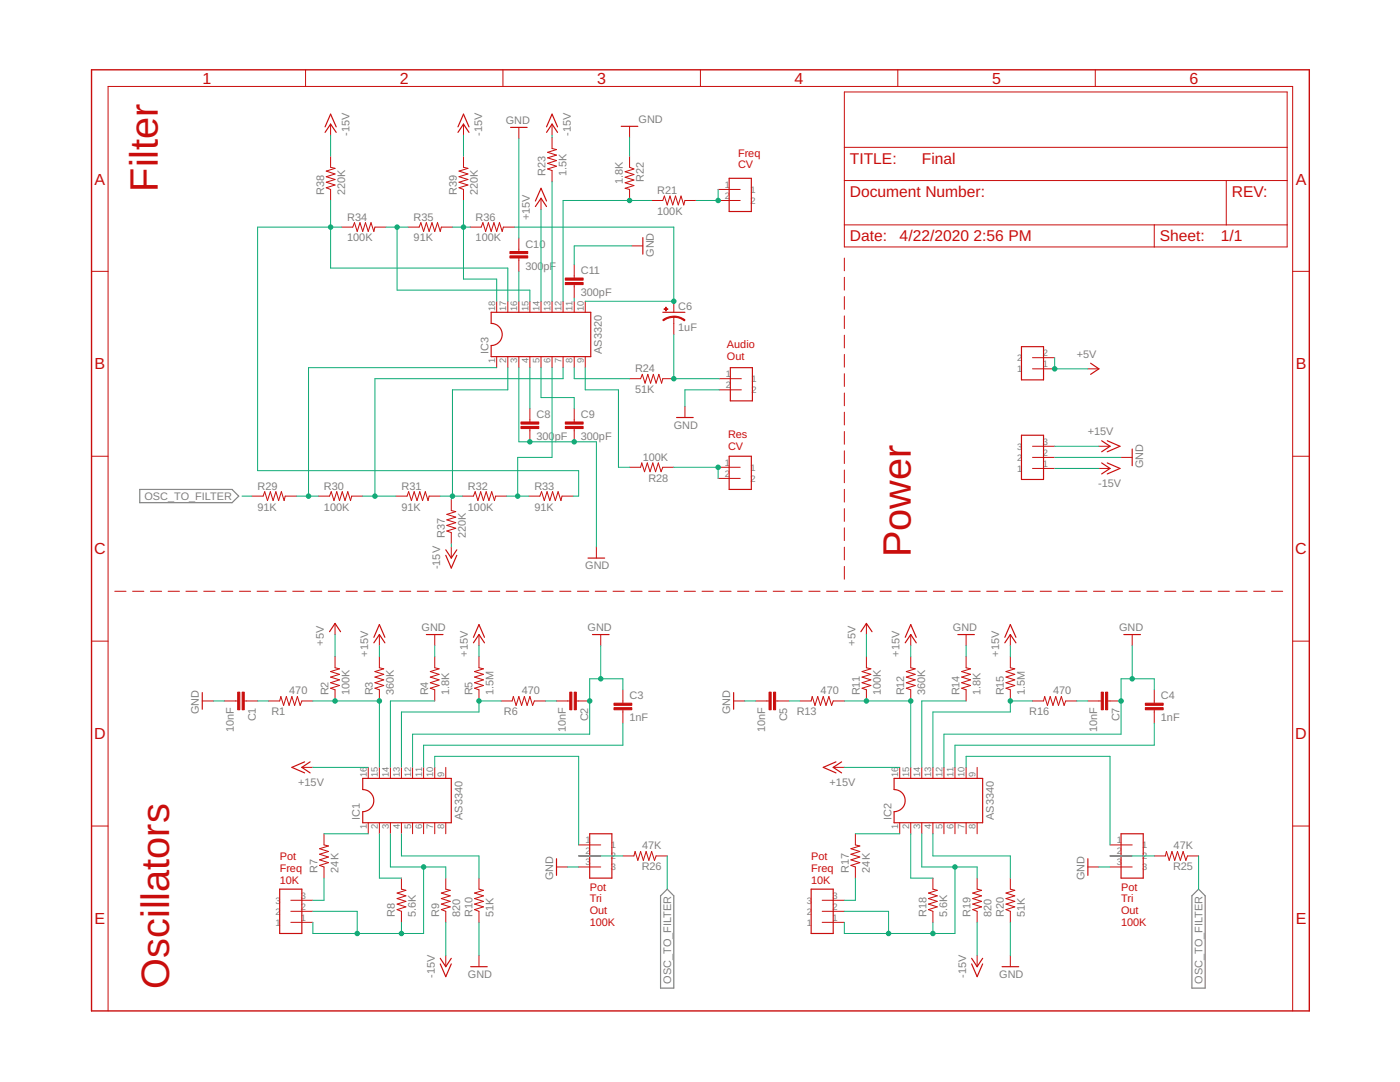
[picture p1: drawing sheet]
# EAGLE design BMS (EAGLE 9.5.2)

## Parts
C1  10nF  COMPONENT_CAP-0805  [0805]
C2  10nF  COMPONENT_CAP-0805  [0805]
C3  1nF  COMPONENT_CAP-0805  [0805]
C4  1nF  COMPONENT_CAP-0805  [0805]
C5  10nF  COMPONENT_CAP-0805  [0805]
C6  1uF  COMPONENT_CAP_POL-6.3MM  [CAP_RADIAL_CAN_10MM]
C7  10nF  COMPONENT_CAP-0805  [0805]
C8  300pF  COMPONENT_CAP-0805  [0805]
C9  300pF  COMPONENT_CAP-0805  [0805]
C10  300pF  COMPONENT_CAP-0805  [0805]
C11  300pF  COMPONENT_CAP-0805  [0805]
IC1  AS3340  DIL16S  [SOCKET-16]
IC2  AS3340  DIL16S  [SOCKET-16]
IC3  AS3320  DIL18S  [SOCKET-18]
R1  470  COMPONENT_RESISTOR-0805  [0805]
R2  100K  COMPONENT_RESISTOR-0805  [0805]
R3  360K  COMPONENT_RESISTOR-0805  [0805]
R4  1.8K  COMPONENT_RESISTOR-0805  [0805]
R5  1.5M  COMPONENT_RESISTOR-0805  [0805]
R6  470  COMPONENT_RESISTOR-0805  [0805]
R7  24K  COMPONENT_RESISTOR-0805  [0805]
R8  5.6K  COMPONENT_RESISTOR-0805  [0805]
R9  820  COMPONENT_RESISTOR-0805  [0805]
R10  51K  COMPONENT_RESISTOR-0805  [0805]
R11  100K  COMPONENT_RESISTOR-0805  [0805]
R12  360K  COMPONENT_RESISTOR-0805  [0805]
R13  470  COMPONENT_RESISTOR-0805  [0805]
R14  1.8K  COMPONENT_RESISTOR-0805  [0805]
R15  1.5M  COMPONENT_RESISTOR-0805  [0805]
R16  470  COMPONENT_RESISTOR-0805  [0805]
R17  24K  COMPONENT_RESISTOR-0805  [0805]
R18  5.6K  COMPONENT_RESISTOR-0805  [0805]
R19  820  COMPONENT_RESISTOR-0805  [0805]
R20  51K  COMPONENT_RESISTOR-0805  [0805]
R21  100K  COMPONENT_RESISTOR-0805  [0805]
R22  1.8K  COMPONENT_RESISTOR-0805  [0805]
R23  1.5K  COMPONENT_RESISTOR-0805  [0805]
R24  51K  COMPONENT_RESISTOR-0805  [0805]
R25  47K  COMPONENT_RESISTOR-0805  [0805]
R26  47K  COMPONENT_RESISTOR-0805  [0805]
R28  100K  COMPONENT_RESISTOR-0805  [0805]
R29  91K  COMPONENT_RESISTOR-0805  [0805]
R30  100K  COMPONENT_RESISTOR-0805  [0805]
R31  91K  COMPONENT_RESISTOR-0805  [0805]
R32  100K  COMPONENT_RESISTOR-0805  [0805]
R33  91K  COMPONENT_RESISTOR-0805  [0805]
R34  100K  COMPONENT_RESISTOR-0805  [0805]
R35  91K  COMPONENT_RESISTOR-0805  [0805]
R36  100K  COMPONENT_RESISTOR-0805  [0805]
R37  220K  COMPONENT_RESISTOR-0805  [0805]
R38  220K  COMPONENT_RESISTOR-0805  [0805]
R39  220K  COMPONENT_RESISTOR-0805  [0805]
U$1  HEADER-3-VERTICAL  [HEADER-3-VERTICAL]
U$2  HEADER-2-VERTICAL  [HEADER-2-VERTICAL]
U$3  HEADER-2-VERTICAL  [HEADER-2-VERTICAL]
U$4  HEADER-3-VERTICAL  [HEADER-3-VERTICAL]
U$6  HEADER-3-VERTICAL  [HEADER-3-VERTICAL]
U$8  HEADER-3-VERTICAL  [HEADER-3-VERTICAL]
U$10  HEADER-3-VERTICAL  [HEADER-3-VERTICAL]
U$13  HEADER-2-VERTICAL  [HEADER-2-VERTICAL]
U$14  HEADER-2-VERTICAL  [HEADER-2-VERTICAL]

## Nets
+5V: R2.2 R11.2 U$3.1 U$3.2
+15V: IC1.16 IC2.16 IC3.14 R3.2 R5.2 R12.2 R15.2 U$6.3
-15V: R9.1 R19.1 R23.2 R37.1 R38.2 R39.2 U$6.1
GND: C1.2 C2.1 C3.1 C4.1 C5.2 C7.1 C8.2 C9.2 C10.1 C11.1 IC1.12 IC2.12 IC3.3 R4.2 R10.1 R14.2 R20.1 R22.1 U$4.3 U$6.2 U$10.3 U$14.2
N$1: C1.1 R1.2
N$2: IC1.15 R1.1 R2.1 R3.1
N$3: IC1.14 R4.1
N$4: IC1.13 R5.1 R6.2
N$5: C2.2 R6.1
N$6: R26.2 U$4.2
N$7: C3.2 IC1.11
N$8: IC1.1 R7.2
N$9: IC1.2 R8.2
N$10: IC1.3 R8.1 R9.2 U$1.1 U$1.2
N$11: IC1.4 R10.2
N$12: IC3.13 R23.1
N$13: R21.2 U$2.1 U$2.2
N$14: R25.2 U$10.2
N$15: R7.1 U$1.3
N$17: IC1.10 U$4.1
N$18: IC3.17 R33.2 R34.1 R38.1
N$19: IC2.15 R11.1 R12.1 R13.1
N$20: IC2.14 R14.1
N$21: IC2.13 R15.1 R16.2
N$22: C7.2 R16.1
N$24: C4.2 IC2.11
N$25: C5.1 R13.2
N$26: IC2.1 R17.2
N$27: IC2.2 R18.2
N$28: IC2.3 R18.1 R19.2 U$8.1 U$8.2
N$29: IC2.4 R20.2
N$31: C9.1 IC3.5
N$33: R17.1 U$8.3
N$35: IC2.10 U$10.1
N$37: C8.1 IC3.4
N$39: C10.2 IC3.16
N$40: C11.2 IC3.11
N$42: IC3.12 R21.1 R22.2
N$47: IC3.8 R24.1
N$48: IC3.9 R28.2
N$49: R28.1 U$13.1 U$13.2
N$50: C6.- R24.2 U$14.1
N$51: C6.+ IC3.10 R36.2
N$53: IC3.1 R29.2 R30.1
N$54: IC3.7 R30.2 R31.1
N$55: IC3.2 R31.2 R32.1 R37.2
N$56: IC3.6 R32.2 R33.1
N$57: IC3.15 R34.2 R35.1
N$59: IC3.18 R35.2 R36.1 R39.1
OSC_TO_FILTER: R25.1 R26.1 R29.1
Unconnected: IC1.5 IC1.6 IC1.7 IC1.8 IC1.9 IC2.5 IC2.6 IC2.7 IC2.8 IC2.9

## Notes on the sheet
- Freq
  CV
- Filter
- Audio
  Out
- Res
  CV
- Power
- Pot
  Freq
  10K
- Pot
  Freq
  10K
- Pot 
  Tri 
  Out
  100K
- Pot 
  Tri 
  Out
  100K
- Oscillators
